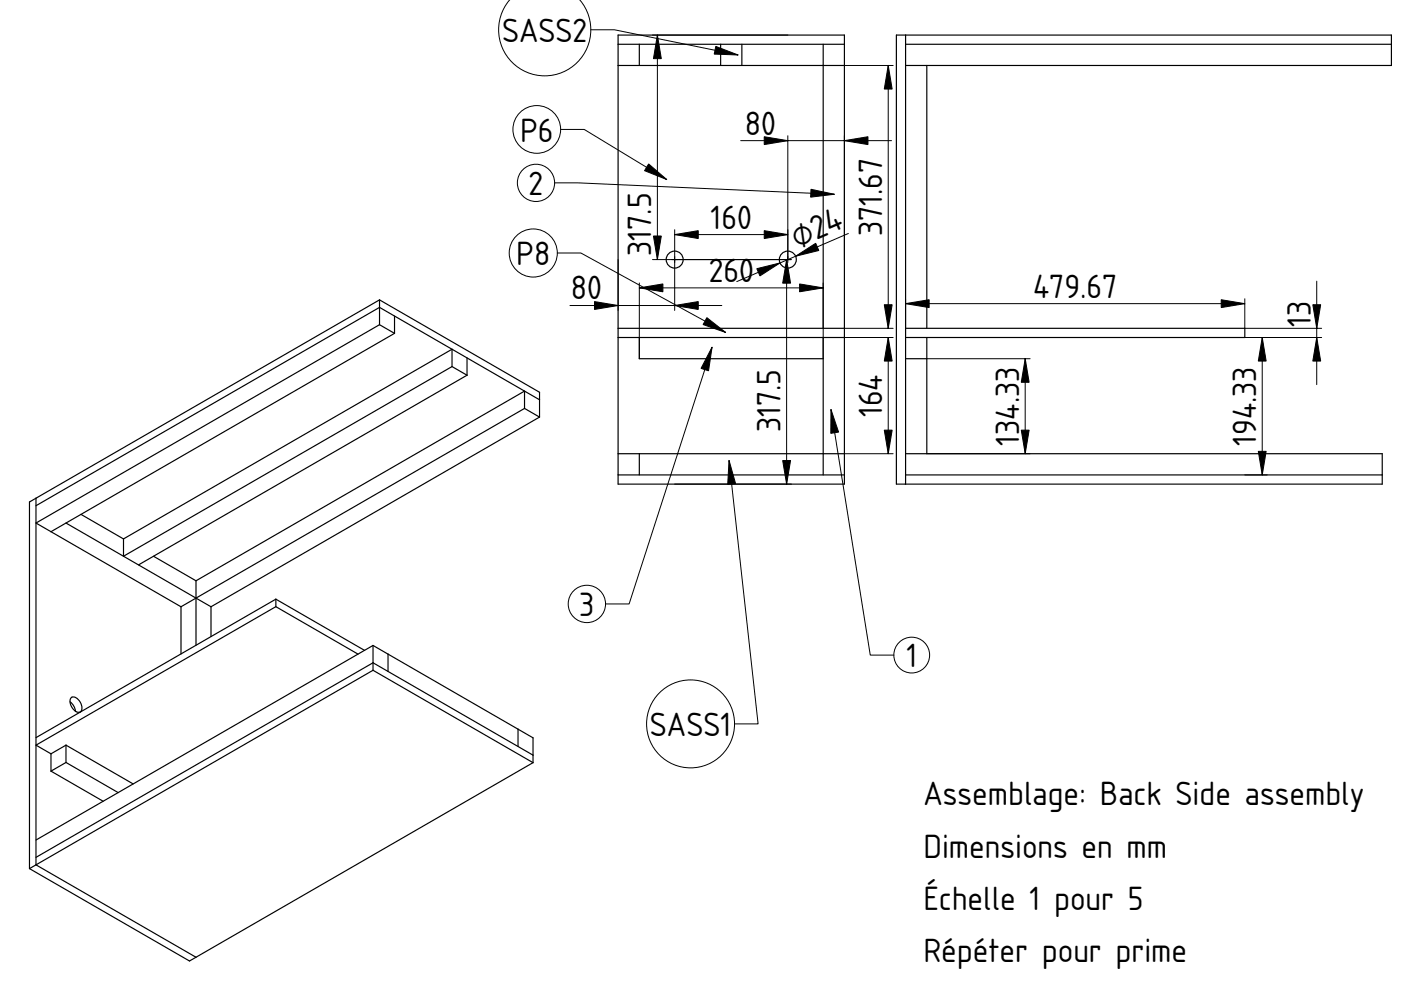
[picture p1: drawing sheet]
<svg xmlns="http://www.w3.org/2000/svg" width="297mm" height="210mm" viewBox="0 0 297 210" stroke-linecap="round" stroke-linejoin="round" font-family="sans-serif">
<g fill="none" stroke="#000" stroke-width=".25">
<path d="M131 13.9h48M131 7.4h48v95.2h-48zM131 9.4h48M135.5 9.4v4.5M152.8 9.4v4.5M157.3 9.4v4.5M174.5 9.4v60.2M192 13.9h103v-6.5h-104.9v95.2h103v-6.4h-101.1M192 9.4h103M192 7.4v95.2M196.5 13.9v55.7M80.5 68.8l3.1 1.9"/>
<path d="M80.5 63.6v5.2M80.5 63.6l-72.9 42M80.5 63.6l33.9 19.6v5.2M80.5 68.8l-72.9 42.1 30.8 17.7M83.6 70.7l-72.8 42M83.6 67v3.7M95.8 77.7l-69.6 40.2v-3.6M95.8 77.7v-3.7l-69.6 40.3M95.8 77.7l3.2 1.9M99 75.9v3.7M99 79.6l-69.6 40.2M131 71.6h48"/>
<path d="M131 69.6h48M135.5 71.6v4.5h39M174.5 71.6v29.1M192 76.1h4.5M192 69.6h71.9v2h-71.9M196.5 71.6v24.6M111.2 86.6l3.2 1.8M111.2 86.6l-72.8 42M111.2 86.6v-3.7l-69.6 40.2M114.4 84.8l-33.9-19.6-72.9 42M114.4 88.4l-69.7 40.2M131 96.2h48"/>
<path d="M135.5 96.2v4.5M7.6 105.6l-1.3 .8v77.8M7.6 105.6v77.8M14 110.9l30.7 17.7M17.2 109.1l9 5.2M32.5 117.9l9.1 5.2M131 100.7h48M192 100.7h101.1M38.4 128.6v10M41.6 123.1v13.7M44.7 128.6v6.4M58.5 128.6l-50.9 29.4 3.2 1.8"/>
<path d="M58.5 128.6l17.4 10.1M58.5 127v1.6M58.5 127l-50.9 29.4M58.5 127l18.8 10.9M79.1 136.9l33.9 19.5v5.3M79.1 136.9v5.2M79.1 136.9l-71.5 41.2M82.3 138.7v3.7M10.8 159.8v3.7M14 158v3.7M14 158l-3.2 1.8M14 158l14.2 8.2"/>
<path d="M14.8 148.8l.9 1.1 .3 .9M15 148.1a.85 .85 0 0 1 1.3 0 2.45 2.45 0 0 1 .9 2.6 1.07 1.07 0 0 1-1.7-.3l-.4-.7a1.82 1.82 0 0 1-.1-1.6zM79.1 142.1l-71.5 41.3M79.1 142.1l33.9 19.6M109.8 154.6v3.7M10.8 163.5l11.1 6.4M14 161.7l-3.2 1.8M14 161.7l11.1 6.3M113 160.1l-33.9-19.6-71.5 41.3M113 161.7l-71.4 41.3M6.3 184.2l33.9 19.6 1.4-.8M7.6 183.4l34 19.6"/>
<path d="M7.6 183.4l-1.3 .8"/>
<circle cx="143" cy="55" r="1.8"/>
<circle cx="167" cy="55" r="1.8"/>
</g>
<g fill="#000" stroke="#000" stroke-width=".21">
<path d="M139.4 7.4l.8 5h-1.7zM151.8 9.8l4.7 1.9-5.1-.2zM188.3 13.9l.9 5h-1.7zM137.5 34.8l3.9 3.3-4.7-1.9zM162 29l5 .8-5 .9zM179 29.8l5-.8v1.7zM138.5 50h1.7l-.8 5zM143 49.7l5-.8v1.7zM160.5 57l4.9-1.2-4.3 2.7zM166.8 55l.8 5h-1.7zM162 48.9l5 .8-5 .9zM168.7 54.3l4.2-2.7 .7 1.5z"/>
<path d="M171.9 40.1l5 1.1-5 .6zM126.1 63.9l4.9 .9-4.9 .8zM135.5 61l5-.8v1.7zM143 64.8l5-.9v1.7zM151 73.6l-.8 5-1.6-.5zM149.9 67.4l4 3.1-4.8-1.7zM169.5 60.2l5 .8-5 .9zM188.3 71.6l.9 5h-1.7zM187.5 64.6h1.7l-.9 5zM192 64.4l5-.9v1.7zM217.4 76.1l.8 5h-1.7zM258.9 63.5l5 .9-5 .8z"/>
<path d="M267.6 71.6l.9 5h-1.7zM278.3 64.6h1.7l-.8 5zM279.2 71.6l.8 5h-1.7zM154.6 97.6l1.3 4.9-1.6 .2zM176.2 86.8l1.6 4.8-1.7 .3zM187.5 91.2h1.7l-.9 5zM216.5 91.2h1.7l-.8 5zM165.9 97.6h1.7l-.8 5zM266.8 95.7h1.7l-.9 5z"/>
<path d="M143 54.4v1.3zM142.4 55h1.3z" fill-rule="evenodd"/>
<path d="M167 54.4v1.3zM166.4 55h1.3z" fill-rule="evenodd"/>
</g>
<g fill="none" stroke="#000" stroke-width=".21">
<path d="M108.1 -.1a9.8 9.8 0 0 0 4 15.6 9.8 9.8 0 0 0 13.2-9.2M122.9 0a9.7 9.7 0 0 1 2.4 6.3M125.3 6.3h5l26.2 5.4M138.3 7.4h28.7M139.4 7.4v47.6M179 13.9h10.4M188.3 13.9v55.7M117.6 38.8h5l54.3 2.4M118.9 27.4h5l17.5 10.7M157 29.8h32M167 28.8v26.2M179 28.8v26.2"/>
<path d="M118.2 53.6h5l30.7 16.9M131 55v10.8M135.5 60v16.1M138.3 55h29.5M143 49.7h24M143 48.7v17.1M155 55h.1M166.8 55v47.6M174.5 60v16.1M179.9 49.5l-23.7 10.2M279.2 59.6v22M120.8 64.8h32.2"/>
<path d="M135.5 61h39M151 73.6l-17.6 54.4h-5M179 71.6h10.4M179 69.6h10.4M188.3 71.6v24.6M192 64.4h71.9M192 63.3v6.3M196.5 76.1h21.9M217.4 76.1v20.1M263.9 71.6h16.3M263.9 63.3v6.3h16.3M267.6 71.6v29.1"/>
<path d="M154.6 97.6l6.1 55.9h-5M176.2 86.8l8.3 52.1h5M179 96.2h10.4M196.5 96.2h21.9M143 102.6h24.8M263.9 100.7h4.8"/>
<circle cx="113.6" cy="38.8" r="3.9"/>
<circle cx="113.8" cy="27.4" r="5.1"/>
<circle cx="113.1" cy="53.6" r="5.1"/>
<circle cx="124.4" cy="128" r="4"/>
<circle cx="193.3" cy="138.9" r="3.8"/>
<circle cx="146.4" cy="153.5" r="9.3"/>
</g>
<g font-size="6.7">
<text x="106.5" y="8.9">SASS2</text>
<text x="157.9" y="28.5">80</text>
<text x="110.3" y="30">P6</text>
<text x="112.1" y="41.4">2</text>
<text x="150.7" y="48.5">160</text>
<text x="169" y="52.7" transform="rotate(-23 169 52.7)">⌀24</text>
<text x="187" y="50" transform="rotate(-90 187 50)">371.67</text>
<text x="109.5" y="56.2">P8</text>
<text x="138.1" y="54.2" transform="rotate(-90 138.1 54.2)">317.5</text>
<text x="150.3" y="59.8">260</text>
<text x="121" y="63.5">80</text>
<text x="219" y="63.1">479.67</text>
<text x="277.9" y="69.3" transform="rotate(-90 277.9 69.3)">13</text>
<text x="187" y="88.4" transform="rotate(-90 187 88.4)">164</text>
<text x="165.5" y="91.7" transform="rotate(-90 165.5 91.7)">317.5</text>
<text x="216.1" y="94.5" transform="rotate(-90 216.1 94.5)">134.33</text>
<text x="266.3" y="94.6" transform="rotate(-90 266.3 94.6)">194.33</text>
<text x="122.8" y="130.6">3</text>
<text x="192.2" y="141.5">1</text>
<text x="137.8" y="156.1">SASS1</text>
<text x="195.8" y="170.8">Assemblage: Back Side assembly</text>
<text x="195.8" y="181.8">Dimensions en mm</text>
<text x="195.8" y="192.9">Échelle 1 pour 5</text>
<text x="195.8" y="204">Répéter pour prime</text>
</g>
</svg>
